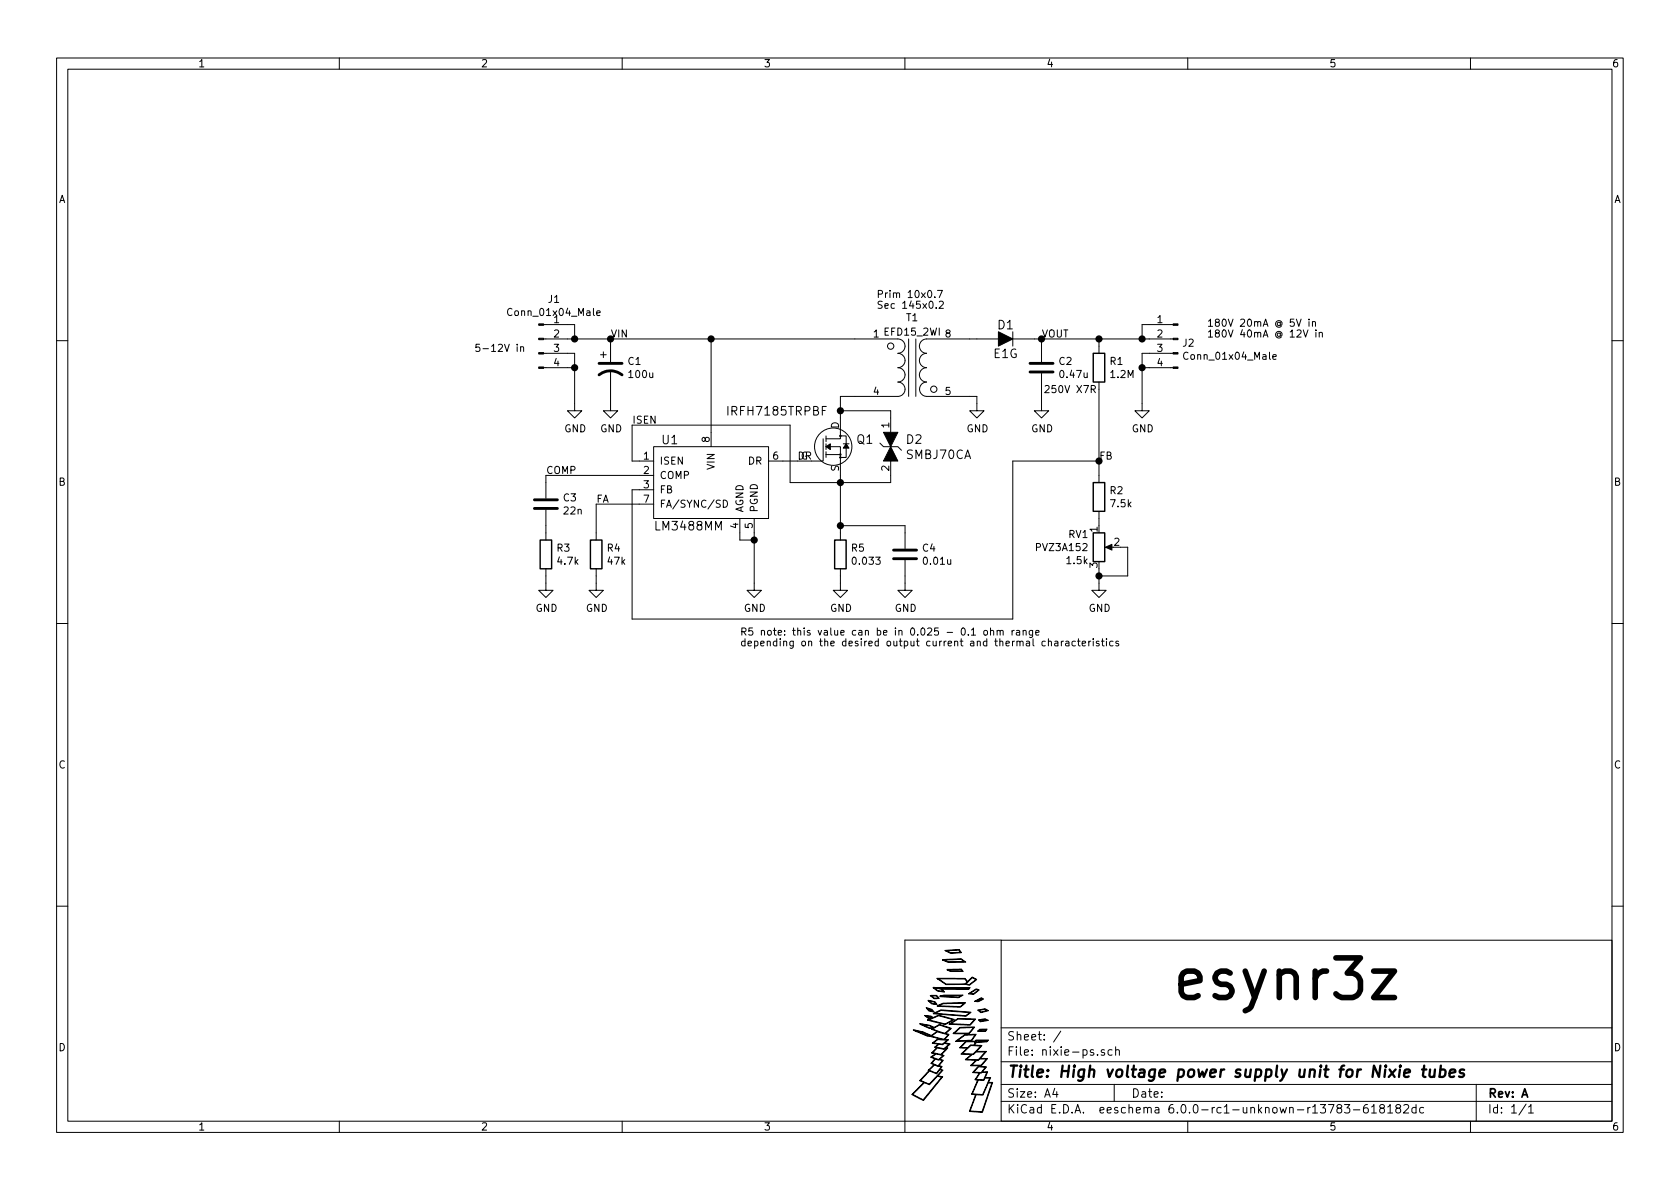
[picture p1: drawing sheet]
EESchema Schematic File Version 4
LIBS:nixie-ps-cache
EELAYER 26 0
EELAYER END
$Descr A4 11693 8268
encoding utf-8
Sheet 1 1
Title "High voltage power supply unit for Nixie tubes"
Date ""
Rev "A"
Comp ""
Comment1 ""
Comment2 ""
Comment3 ""
Comment4 ""
$EndDescr
$Comp
L nixie-ps:esynr3z_RegulatorSwitching_LM3488MM U1
U 1 1
P 4850 3200
F 0 "U1" H 4600 3350 60  0000 L CNN
F 1 "LM3488MM" H 4550 2750 60  0000 L CNN
F 2 "lib_fp:VSSOP-8_3.0x3.0mm_P0.65mm" H 5050 3400 60  0001 L CNN
F 3 "http://www.ti.com/lit/ds/symlink/lm3488q-q1.pdf" H 5050 3500 60  0001 L CNN
F 4 "Versatile low-side N-FET high performance controller for switching regulators" H 5050 3700 60  0001 L CNN "Description"
	1    4850 3200
	1    0    0    -1  
$EndComp
$Comp
L nixie-ps:Device_R R4
U 1 1
P 4150 3850
F 0 "R4" H 4220 3896 50  0000 L CNN
F 1 "47k" H 4220 3805 50  0000 L CNN
F 2 "lib_fp:0805" V 4080 3850 50  0001 C CNN
F 3 "~" H 4150 3850 50  0001 C CNN
	1    4150 3850
	1    0    0    -1  
$EndComp
$Comp
L nixie-ps:Device_C C4
U 1 1
P 6300 3850
F 0 "C4" H 6415 3896 50  0000 L CNN
F 1 "0.01u" H 6415 3805 50  0000 L CNN
F 2 "lib_fp:0805" H 6338 3700 50  0001 C CNN
F 3 "~" H 6300 3850 50  0001 C CNN
	1    6300 3850
	1    0    0    -1  
$EndComp
$Comp
L nixie-ps:Device_CP1 C1
U 1 1
P 4250 2550
F 0 "C1" H 4365 2596 50  0000 L CNN
F 1 "100u" H 4365 2505 50  0000 L CNN
F 2 "lib_fp:CP_Elec_6.3x5.4" H 4250 2550 50  0001 C CNN
F 3 "~" H 4250 2550 50  0001 C CNN
	1    4250 2550
	1    0    0    -1  
$EndComp
$Comp
L nixie-ps:esynr3z_DiodeRectifier_E1G D1
U 1 1
P 7000 2350
F 0 "D1" H 7000 2450 60  0000 C CNN
F 1 "E1G" H 7000 2250 60  0000 C CNN
F 2 "lib_fp:SOD-123FL" H 7200 2550 60  0001 L CNN
F 3 "http://www.lrc.cn/data/pdf/SODE1J-SH.pdf" H 7200 2650 60  0001 L CNN
	1    7000 2350
	1    0    0    -1  
$EndComp
$Comp
L nixie-ps:esynr3z_Potentiometer_PVZ3A RV1
U 1 1
P 7650 3800
F 0 "RV1" H 7580 3891 50  0000 R CNN
F 1 "PVZ3A152" H 7580 3800 50  0000 R CNN
F 2 "lib_fp:Murata_PVZ3A" H 7800 3850 50  0001 C CNN
F 3 "~" H 7900 3950 50  0001 C CNN
F 4 "1.5k" H 7580 3709 50  0000 R CNN "Rating"
	1    7650 3800
	1    0    0    -1  
$EndComp
$Comp
L nixie-ps:esynr3z_Transformer_EFD15_2WI T1
U 1 1
P 6350 2550
F 0 "T1" H 6350 2900 50  0000 C CNN
F 1 "EFD15_2WI" H 6350 2800 50  0000 C CNN
F 2 "lib_fp:EFD15_B66414W1008D001" H 6350 2550 50  0001 C CNN
F 3 "https://en.tdk.eu/inf/80/db/fer/efd_15_8_5.pdf" H 6350 2550 50  0001 C CNN
F 4 "Windings: primary 10 turns x 0.7 mm, secondary 145 turns x 0.2 mm; Core: B66413U0100K187; Coil former: B66414W1008D001; Yokes: B66414B2000;" H 6050 3400 50  0001 C CNN "Notes"
	1    6350 2550
	1    0    0    -1  
$EndComp
$Comp
L nixie-ps:Device_R R3
U 1 1
P 3800 3850
F 0 "R3" H 3870 3896 50  0000 L CNN
F 1 "4.7k" H 3870 3805 50  0000 L CNN
F 2 "lib_fp:0805" V 3730 3850 50  0001 C CNN
F 3 "~" H 3800 3850 50  0001 C CNN
	1    3800 3850
	1    0    0    -1  
$EndComp
$Comp
L nixie-ps:Device_C C3
U 1 1
P 3800 3500
F 0 "C3" H 3915 3546 50  0000 L CNN
F 1 "22n" H 3915 3455 50  0000 L CNN
F 2 "lib_fp:0805" H 3838 3350 50  0001 C CNN
F 3 "~" H 3800 3500 50  0001 C CNN
	1    3800 3500
	1    0    0    -1  
$EndComp
$Comp
L nixie-ps:Device_R R5
U 1 1
P 5850 3850
F 0 "R5" H 5920 3896 50  0000 L CNN
F 1 "0.033" H 5920 3805 50  0000 L CNN
F 2 "lib_fp:2010" V 5780 3850 50  0001 C CNN
F 3 "~" H 5850 3850 50  0001 C CNN
	1    5850 3850
	1    0    0    -1  
$EndComp
$Comp
L nixie-ps:Device_R R2
U 1 1
P 7650 3450
F 0 "R2" H 7720 3496 50  0000 L CNN
F 1 "7.5k" H 7720 3405 50  0000 L CNN
F 2 "lib_fp:0805" V 7580 3450 50  0001 C CNN
F 3 "~" H 7650 3450 50  0001 C CNN
	1    7650 3450
	1    0    0    -1  
$EndComp
$Comp
L nixie-ps:Device_R R1
U 1 1
P 7650 2550
F 0 "R1" H 7720 2596 50  0000 L CNN
F 1 "1.2M" H 7720 2505 50  0000 L CNN
F 2 "lib_fp:0805" V 7580 2550 50  0001 C CNN
F 3 "~" H 7650 2550 50  0001 C CNN
	1    7650 2550
	1    0    0    -1  
$EndComp
$Comp
L nixie-ps:Device_C C2
U 1 1
P 7250 2550
F 0 "C2" H 7365 2596 50  0000 L CNN
F 1 "0.47u" H 7365 2505 50  0000 L CNN
F 2 "lib_fp:1812" H 7288 2400 50  0001 C CNN
F 3 "~" H 7250 2550 50  0001 C CNN
F 4 "250V X7R" H 7450 2400 50  0000 C CNN "Rating"
	1    7250 2550
	1    0    0    -1  
$EndComp
Wire Wire Line
	3950 2350 4000 2350
Wire Wire Line
	4250 2350 4250 2400
$Comp
L nixie-ps:power_GND #PWR01
U 1 1
P 4000 2800
F 0 "#PWR01" H 4000 2550 50  0001 C CNN
F 1 "GND" H 4005 2627 50  0000 C CNN
F 2 "" H 4000 2800 50  0001 C CNN
F 3 "" H 4000 2800 50  0001 C CNN
	1    4000 2800
	1    0    0    -1  
$EndComp
$Comp
L nixie-ps:power_GND #PWR02
U 1 1
P 4250 2800
F 0 "#PWR02" H 4250 2550 50  0001 C CNN
F 1 "GND" H 4255 2627 50  0000 C CNN
F 2 "" H 4250 2800 50  0001 C CNN
F 3 "" H 4250 2800 50  0001 C CNN
	1    4250 2800
	1    0    0    -1  
$EndComp
$Comp
L nixie-ps:power_GND #PWR03
U 1 1
P 6800 2800
F 0 "#PWR03" H 6800 2550 50  0001 C CNN
F 1 "GND" H 6805 2627 50  0000 C CNN
F 2 "" H 6800 2800 50  0001 C CNN
F 3 "" H 6800 2800 50  0001 C CNN
	1    6800 2800
	1    0    0    -1  
$EndComp
Wire Wire Line
	3950 2450 4000 2450
Wire Wire Line
	4000 2450 4000 2550
Wire Wire Line
	4250 2800 4250 2700
Wire Wire Line
	5950 2350 4950 2350
Connection ~ 4250 2350
Wire Wire Line
	4950 3000 4950 2350
Connection ~ 4950 2350
Wire Wire Line
	4950 2350 4250 2350
Wire Wire Line
	5950 2750 5850 2750
Wire Wire Line
	5850 2750 5850 2850
Wire Wire Line
	5550 3200 5450 3200
Wire Wire Line
	6750 2750 6800 2750
Wire Wire Line
	6800 2750 6800 2800
Wire Wire Line
	6800 2350 6750 2350
Wire Wire Line
	7200 2350 7250 2350
Wire Wire Line
	7250 2350 7250 2400
Wire Wire Line
	7250 2350 7650 2350
Wire Wire Line
	7650 2350 7650 2400
Connection ~ 7250 2350
Wire Wire Line
	8000 2350 7950 2350
Connection ~ 7650 2350
Wire Wire Line
	6200 2900 6200 2850
Wire Wire Line
	6200 2850 5850 2850
Connection ~ 5850 2850
Wire Wire Line
	5850 2850 5850 2900
Wire Wire Line
	5850 3300 5850 3350
Wire Wire Line
	5850 3350 6200 3350
Wire Wire Line
	6200 3350 6200 3300
Connection ~ 5850 3350
Wire Wire Line
	7650 3650 7650 3600
$Comp
L nixie-ps:power_GND #PWR011
U 1 1
P 7650 4050
F 0 "#PWR011" H 7650 3800 50  0001 C CNN
F 1 "GND" H 7655 3877 50  0000 C CNN
F 2 "" H 7650 4050 50  0001 C CNN
F 3 "" H 7650 4050 50  0001 C CNN
	1    7650 4050
	1    0    0    -1  
$EndComp
$Comp
L nixie-ps:power_GND #PWR04
U 1 1
P 7250 2800
F 0 "#PWR04" H 7250 2550 50  0001 C CNN
F 1 "GND" H 7255 2627 50  0000 C CNN
F 2 "" H 7250 2800 50  0001 C CNN
F 3 "" H 7250 2800 50  0001 C CNN
	1    7250 2800
	1    0    0    -1  
$EndComp
$Comp
L nixie-ps:power_GND #PWR05
U 1 1
P 7950 2800
F 0 "#PWR05" H 7950 2550 50  0001 C CNN
F 1 "GND" H 7955 2627 50  0000 C CNN
F 2 "" H 7950 2800 50  0001 C CNN
F 3 "" H 7950 2800 50  0001 C CNN
	1    7950 2800
	1    0    0    -1  
$EndComp
$Comp
L nixie-ps:power_GND #PWR09
U 1 1
P 5850 4050
F 0 "#PWR09" H 5850 3800 50  0001 C CNN
F 1 "GND" H 5855 3877 50  0000 C CNN
F 2 "" H 5850 4050 50  0001 C CNN
F 3 "" H 5850 4050 50  0001 C CNN
	1    5850 4050
	1    0    0    -1  
$EndComp
$Comp
L nixie-ps:power_GND #PWR08
U 1 1
P 5250 4050
F 0 "#PWR08" H 5250 3800 50  0001 C CNN
F 1 "GND" H 5255 3877 50  0000 C CNN
F 2 "" H 5250 4050 50  0001 C CNN
F 3 "" H 5250 4050 50  0001 C CNN
	1    5250 4050
	1    0    0    -1  
$EndComp
$Comp
L nixie-ps:power_GND #PWR07
U 1 1
P 4150 4050
F 0 "#PWR07" H 4150 3800 50  0001 C CNN
F 1 "GND" H 4155 3877 50  0000 C CNN
F 2 "" H 4150 4050 50  0001 C CNN
F 3 "" H 4150 4050 50  0001 C CNN
	1    4150 4050
	1    0    0    -1  
$EndComp
$Comp
L nixie-ps:power_GND #PWR06
U 1 1
P 3800 4050
F 0 "#PWR06" H 3800 3800 50  0001 C CNN
F 1 "GND" H 3805 3877 50  0000 C CNN
F 2 "" H 3800 4050 50  0001 C CNN
F 3 "" H 3800 4050 50  0001 C CNN
	1    3800 4050
	1    0    0    -1  
$EndComp
Wire Wire Line
	7250 2700 7250 2800
Wire Wire Line
	8000 2450 7950 2450
Wire Wire Line
	7950 2450 7950 2550
Wire Wire Line
	6300 4000 6300 4050
Wire Wire Line
	5250 3700 5250 3750
Wire Wire Line
	5150 3700 5150 3750
Wire Wire Line
	5150 3750 5250 3750
Connection ~ 5250 3750
Wire Wire Line
	5250 3750 5250 4050
Wire Wire Line
	4450 3500 4150 3500
Wire Wire Line
	4150 3500 4150 3700
Wire Wire Line
	4150 4000 4150 4050
Wire Wire Line
	3800 4000 3800 4050
Wire Wire Line
	3800 3650 3800 3700
Wire Wire Line
	4450 3300 3800 3300
Wire Wire Line
	3800 3300 3800 3350
Wire Wire Line
	7800 3800 7850 3800
Wire Wire Line
	7850 3800 7850 4000
Wire Wire Line
	7850 4000 7650 4000
Wire Wire Line
	7650 4000 7650 3950
Wire Wire Line
	7650 4000 7650 4050
Connection ~ 7650 4000
Wire Wire Line
	7650 2700 7650 3200
Wire Wire Line
	5850 3350 5500 3350
Wire Wire Line
	5500 3350 5500 2950
Wire Wire Line
	5500 2950 4400 2950
Wire Wire Line
	4400 2950 4400 3200
Wire Wire Line
	4400 3200 4450 3200
Wire Wire Line
	4450 3400 4400 3400
Wire Wire Line
	4400 3400 4400 4300
Wire Wire Line
	4400 4300 7050 4300
Wire Wire Line
	7050 4300 7050 3200
Wire Wire Line
	7050 3200 7650 3200
Connection ~ 7650 3200
Wire Wire Line
	7650 3200 7650 3300
Wire Wire Line
	6300 3700 6300 3650
Wire Wire Line
	5850 4000 5850 4050
$Comp
L nixie-ps:power_GND #PWR010
U 1 1
P 6300 4050
F 0 "#PWR010" H 6300 3800 50  0001 C CNN
F 1 "GND" H 6305 3877 50  0000 C CNN
F 2 "" H 6300 4050 50  0001 C CNN
F 3 "" H 6300 4050 50  0001 C CNN
	1    6300 4050
	1    0    0    -1  
$EndComp
Text Notes 3300 2450 0    50   ~ 0
5-12V in
Text Notes 8400 2350 0    50   ~ 0
180V 20mA @ 5V in\n180V 40mA @ 12V in
Text Label 7650 3200 0    50   ~ 0
FB
Text Label 4250 2350 0    50   ~ 0
VIN
Text Label 7250 2350 0    50   ~ 0
VOUT
Text Label 5550 3200 0    50   ~ 0
DR
Text Label 4400 2950 0    50   ~ 0
ISEN
Text Label 3800 3300 0    50   ~ 0
COMP
Text Label 4150 3500 0    50   ~ 0
FA
$Comp
L nixie-ps:Connector_Conn_01x04_Male J1
U 1 1
P 3750 2350
F 0 "J1" H 3856 2628 50  0000 C CNN
F 1 "Conn_01x04_Male" H 3856 2537 50  0000 C CNN
F 2 "lib_fp:PinHeader_1x04_P2.54mm_Vertical" H 3750 2350 50  0001 C CNN
F 3 "~" H 3750 2350 50  0001 C CNN
	1    3750 2350
	1    0    0    -1  
$EndComp
$Comp
L nixie-ps:Connector_Conn_01x04_Male J2
U 1 1
P 8200 2350
F 0 "J2" H 8173 2323 50  0000 R CNN
F 1 "Conn_01x04_Male" H 8173 2232 50  0000 R CNN
F 2 "lib_fp:PinHeader_1x04_P2.54mm_Vertical" H 8200 2350 50  0001 C CNN
F 3 "~" H 8200 2350 50  0001 C CNN
	1    8200 2350
	-1   0    0    -1  
$EndComp
Wire Wire Line
	3950 2250 4000 2250
Wire Wire Line
	4000 2250 4000 2350
Connection ~ 4000 2350
Wire Wire Line
	4000 2350 4250 2350
Wire Wire Line
	3950 2550 4000 2550
Connection ~ 4000 2550
Wire Wire Line
	4000 2550 4000 2800
Wire Wire Line
	8000 2250 7950 2250
Wire Wire Line
	7950 2250 7950 2350
Connection ~ 7950 2350
Wire Wire Line
	7950 2350 7650 2350
Wire Wire Line
	8000 2550 7950 2550
Connection ~ 7950 2550
Wire Wire Line
	7950 2550 7950 2800
$Comp
L nixie-ps:esynr3z_TransistorFET_IRFH7185TRPBF Q1
U 1 1
P 5850 3100
F 0 "Q1" H 5958 3153 60  0000 L CNN
F 1 "IRFH7185TRPBF" H 5050 3350 60  0000 L CNN
F 2 "lib_fp:PQFN_5X6MM" H 6050 3300 60  0001 L CNN
F 3 "https://www.infineon.com/dgdl/irfh7185pbf.pdf?fileId=5546d462533600a40153561ee0b11ee1" H 6050 3400 60  0001 L CNN
F 4 "HEXFET MOSFET N-channel 100V 123A 5.2mOhm PQFN 5x6" H 6050 3500 60  0001 L CNN "Description"
	1    5850 3100
	1    0    0    -1  
$EndComp
$Comp
L nixie-ps:esynr3z_DiodeTVS_SMBJ70CA D2
U 1 1
P 6200 3100
F 0 "D2" V 6147 3203 60  0000 L CNN
F 1 "SMBJ70CA" V 6253 3203 60  0000 L CNN
F 2 "lib_fp:SMB" H 6400 3300 60  0001 L CNN
F 3 "http://www.littelfuse.com/~/media/electronics/datasheets/tvs_diodes/littelfuse_tvs_diode_smbj_datasheet.pdf.pdf" H 6400 3400 60  0001 L CNN
	1    6200 3100
	0    1    1    0   
$EndComp
Wire Wire Line
	5850 3350 5850 3650
Wire Wire Line
	5850 3650 6300 3650
Connection ~ 5850 3650
Wire Wire Line
	5850 3650 5850 3700
Text Notes 5150 4500 0    50   ~ 0
R5 note: this value can be in 0.025 - 0.1 ohm range \ndepending on the desired output current and thermal characteristics
Text Notes 6100 2150 0    50   ~ 0
Prim 10x0.7\nSec 145x0.2
$EndSCHEMATC
